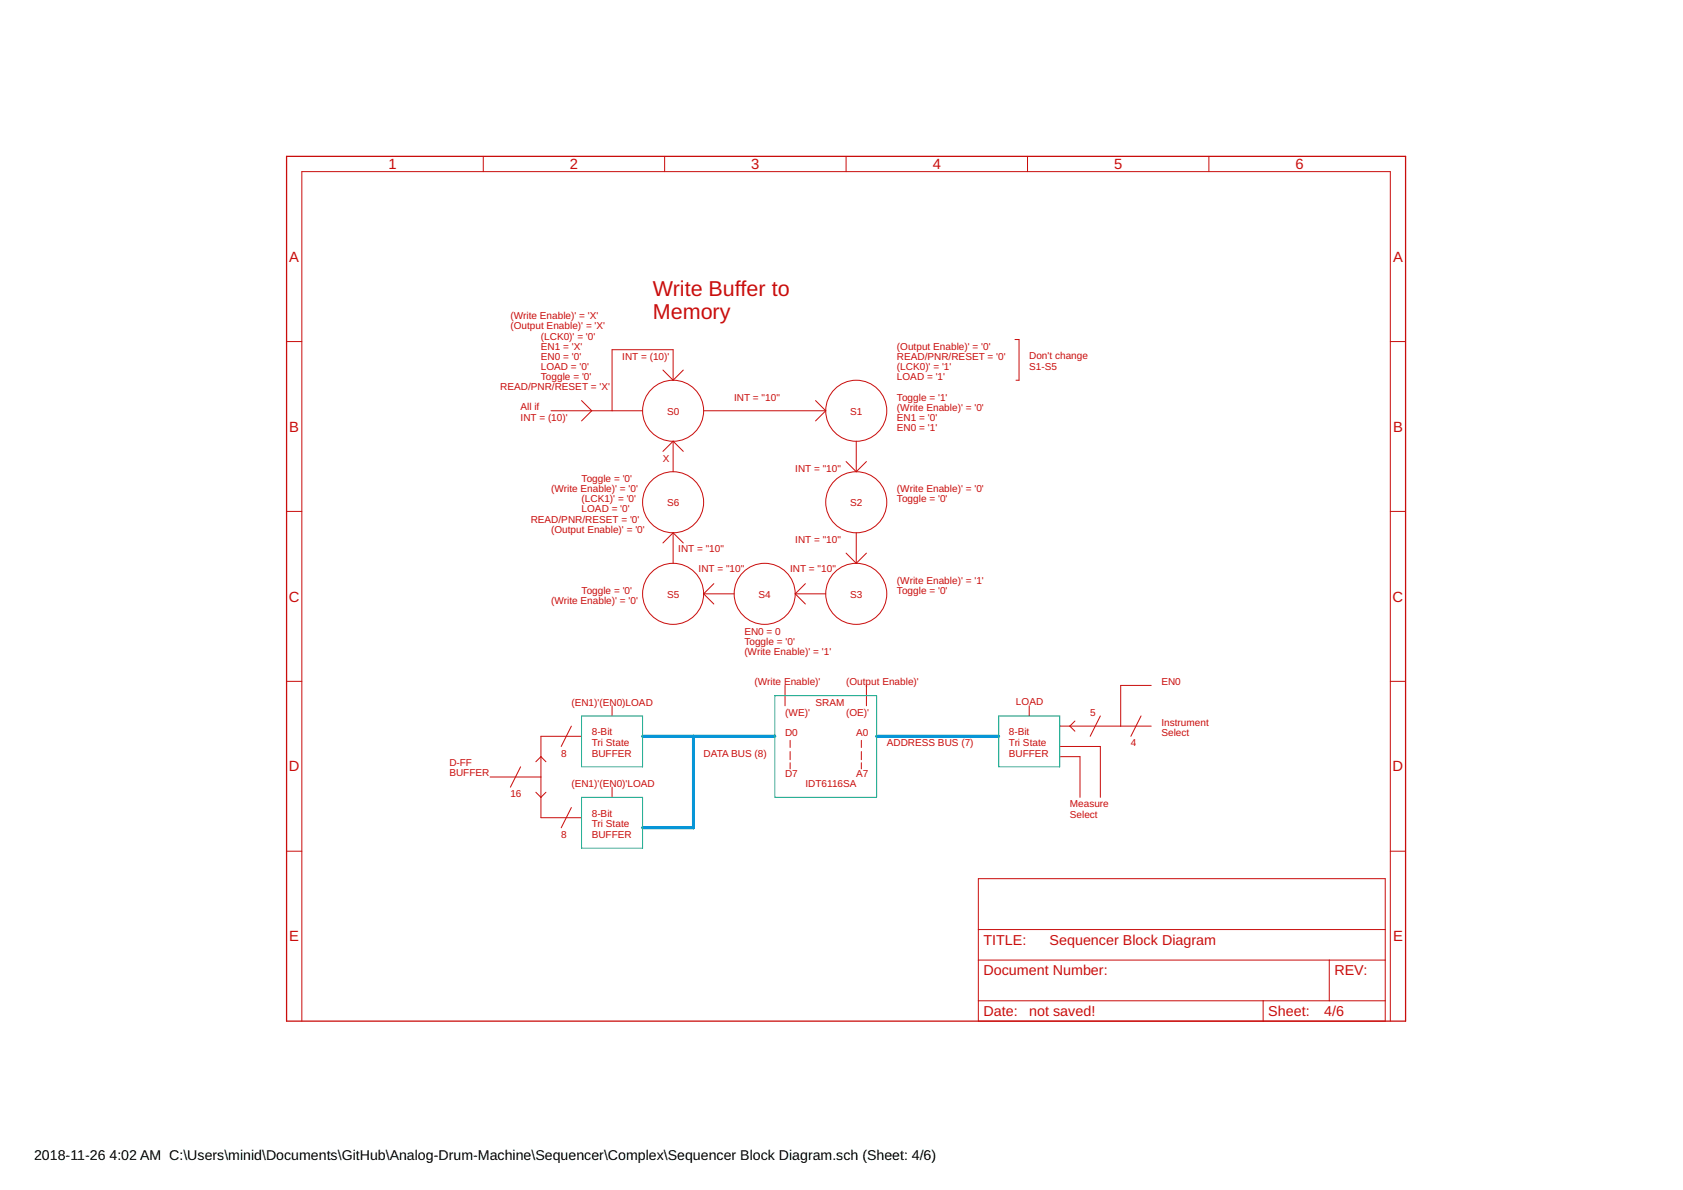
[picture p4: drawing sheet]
<svg xmlns="http://www.w3.org/2000/svg" width="420mm" height="297mm" viewBox="0 0 420 297" stroke-linecap="round" stroke-linejoin="round" font-family="sans-serif">
<g fill="none" stroke="#c90d0c" stroke-width=".25">
<path d="M120.6 39v3.8M165.9 39v3.8M211.2 39v3.8M256.5 39v3.8M301.8 39v3.8M71.5 85.3h3.9M145.2 100l2.5 2.5-2.5 2.6M165.5 92.4l2.5 2.5M168 94.9v-7.6h-15.2v15.2M170.6 92.4l-2.6 2.5M203.6 100l2.5 2.5M253.4 84.8h1v10.1h-.8"/>
<path d="M347.1 85.3h3.8M137.6 102.5h22.8M168 110.1v7.7M168 110.1l-2.5 2.6M168 110.1l2.6 2.6M175.7 102.5h30.4M206.1 102.5l-2.5 2.6M211.2 115.2l2.6 2.6M213.8 110.1v7.7M216.3 115.2l-2.5 2.6M71.5 127.7h3.9M168 133v7.6"/>
<path d="M168 133l-2.5 2.5M168 133l2.6 2.5M211.2 138.1l2.6 2.5M213.8 133v7.6M216.3 138.1l-2.5 2.5M347.1 127.7h3.8M175.7 148.2h7.6M175.7 148.2l2.5 2.6M178.2 145.7l-2.5 2.5M198.5 148.2h7.6M198.5 148.2l2.6 2.6M201.1 145.7l-2.6 2.5"/>
<path d="M71.5 170.1h3.9M152.8 176.2v2.5M196 171.1v5.1M216.3 171.1v5.1M256.9 176.2v2.5M268.4 180l-1.3 1.3 1.3 1.2M274.7 178.7l-2.5 5.1M284.9 178.7l-2.6 5.1M287.4 171.1h-7.6v10.2M347.1 170.1h3.8M122.3 194h12.7M130 191.4l-2.6 5.1"/>
<path d="M133.8 190.1l1.2-1.2 1.3 1.2M133.8 197.8l1.2 1.2 1.3-1.2M142.6 181.3l-2.5 5M145.2 183.8h-10.2v20.3h10.2M152.8 196.5v2.5M197.3 184.8v1.8M197.3 187.6v2M197.3 190.4v1.5M215 184.8v1.8M215 187.6v2M215 190.4v1.5M264.6 181.3h22.8"/>
<path d="M264.6 186.3h10.1v12.7M264.6 188.9h5v10.1M71.5 212.5h3.9M142.6 201.6l-2.5 5M244.2 219.3h101.6v35.6h-101.6zM347.1 212.5h3.8M244.2 239.6h101.6M244.2 232h101.6M331.9 239.6v10.2M75.4 254.9v-212.1h271.7v212.1M244.2 249.8h101.6M315.3 249.8v5.1"/>
<circle cx="168" cy="102.5" r="7.6"/>
<circle cx="213.8" cy="102.5" r="7.6"/>
<circle cx="168" cy="125.4" r="7.6"/>
<circle cx="213.8" cy="125.4" r="7.6"/>
<circle cx="168" cy="148.2" r="7.6"/>
<circle cx="190.9" cy="148.2" r="7.6"/>
<circle cx="213.8" cy="148.2" r="7.6"/>
</g>
<path d="M71.5 39h279.4v215.9h-279.4z" fill="none" stroke="#c90d0c" stroke-width=".32"/>
<path d="M160.4 183.8h33M173.1 183.8v22.8h-12.7M218.8 183.8h30.5" fill="none" stroke="#0696d7" stroke-width=".76"/>
<path d="M145.2 178.7h15.2v12.7h-15.2zM193.4 173.6h25.4v25.4h-25.4zM249.3 178.7h15.3v12.7h-15.3zM145.2 199h15.2v12.7h-15.2z" fill="none" stroke="#0dab76" stroke-width=".25"/>
<g font-size="5.4" fill="#c90d0c">
<text x="163" y="74">Write Buffer to</text>
<text x="163" y="79.7">Memory</text>
</g>
<g font-size="3.7" fill="#c90d0c">
<text x="97" y="42.2">1</text>
<text x="142.3" y="42.2">2</text>
<text x="187.6" y="42.2">3</text>
<text x="232.8" y="42.2">4</text>
<text x="278.1" y="42.2">5</text>
<text x="323.4" y="42.2">6</text>
<text x="72.2" y="65.3">A</text>
<text x="347.8" y="65.3">A</text>
<text x="72.2" y="107.7">B</text>
<text x="347.8" y="107.7">B</text>
<text x="72.1" y="150.2">C</text>
<text x="347.7" y="150.2">C</text>
<text x="72.1" y="192.6">D</text>
<text x="347.7" y="192.6">D</text>
<text x="72.2" y="235">E</text>
<text x="347.8" y="235">E</text>
</g>
<g font-size="3.6" fill="#c90d0c">
<text x="245.5" y="235.8">TITLE:</text>
<text x="262" y="235.8">Sequencer Block Diagram</text>
<text x="245.5" y="243.5">Document Number:</text>
<text x="333.1" y="243.5">REV:</text>
<text x="245.5" y="253.6">Date:</text>
<text x="256.9" y="253.6">not saved!</text>
<text x="316.6" y="253.6">Sheet:</text>
<text x="330.6" y="253.6">4/6</text>
</g>
<g font-size="3.5">
<text x="8.5" y="289.6">2018-11-26</text>
<text x="27.3" y="289.6">4:02 AM C:\Users\minid\Documents\GitHub\Analog-Drum-Machine\Sequencer\Complex\Sequencer Block Diagram.sch (Sheet: 4/6)</text>
</g>
<g font-size="2.5" fill="#c90d0c">
<text x="127.4" y="79.7">(Write Enable)' = 'X'</text>
<text x="127.4" y="82.2">(Output Enable)' = 'X'</text>
<text x="135" y="84.7">(LCK0)' = '0'</text>
<text x="135" y="87.3">EN1 = 'X'</text>
<text x="135" y="89.8">EN0 = '0'</text>
<text x="155.3" y="89.8">INT = (10)'</text>
<text x="223.9" y="87.3">(Output Enable)' = '0'</text>
<text x="223.9" y="89.8">READ/PNR/RESET = '0'</text>
<text x="256.9" y="89.7">Don't change</text>
<text x="135" y="92.4">LOAD = '0'</text>
<text x="135" y="94.9">Toggle = '0'</text>
<text x="223.9" y="94.9">LOAD = '1'</text>
<text x="223.9" y="92.4">(LCK0)' = '1'</text>
<text x="256.9" y="92.4">S1-S5</text>
<text x="124.9" y="97.4">READ/PNR/RESET = 'X'</text>
<text x="183.3" y="100">INT = &quot;10&quot;</text>
<text x="223.9" y="100">Toggle = '1'</text>
<text x="130" y="102.4">All if</text>
<text x="130" y="105.1">INT = (10)'</text>
<text x="166.5" y="103.5">S0</text>
<text x="212.2" y="103.5">S1</text>
<text x="223.9" y="107.6">EN0 = '1'</text>
<text x="223.9" y="105.1">EN1 = '0'</text>
<text x="223.9" y="102.5">(Write Enable)' = '0'</text>
<text x="165.5" y="115.2">X</text>
<text x="198.5" y="117.8">INT = &quot;10&quot;</text>
<text x="137.6" y="122.8">(Write Enable)' = '0'</text>
<text x="145.2" y="120.3">Toggle = '0'</text>
<text x="145.2" y="125.4">(LCK1)' = '0'</text>
<text x="223.9" y="122.8">(Write Enable)' = '0'</text>
<text x="223.9" y="125.4">Toggle = '0'</text>
<text x="132.5" y="130.5">READ/PNR/RESET = '0'</text>
<text x="145.2" y="127.9">LOAD = '0'</text>
<text x="166.5" y="126.4">S6</text>
<text x="212.2" y="126.4">S2</text>
<text x="137.6" y="133">(Output Enable)' = '0'</text>
<text x="169.3" y="137.8">INT = &quot;10&quot;</text>
<text x="198.5" y="135.5">INT = &quot;10&quot;</text>
<text x="174.4" y="142.9">INT = &quot;10&quot;</text>
<text x="197.3" y="142.9">INT = &quot;10&quot;</text>
<text x="145.2" y="148.2">Toggle = '0'</text>
<text x="166.5" y="149.2">S5</text>
<text x="189.4" y="149.2">S4</text>
<text x="212.2" y="149.2">S3</text>
<text x="223.9" y="145.7">(Write Enable)' = '1'</text>
<text x="223.9" y="148.2">Toggle = '0'</text>
<text x="137.6" y="150.8">(Write Enable)' = '0'</text>
<text x="185.8" y="158.4">EN0 = 0</text>
<text x="185.8" y="160.9">Toggle = '0'</text>
<text x="185.8" y="163.5">(Write Enable)' = '1'</text>
<text x="188.4" y="171.1">(Write Enable)'</text>
<text x="211.2" y="171.1">(Output Enable)'</text>
<text x="289.9" y="171.1">EN0</text>
<text x="142.7" y="176.2">(EN1)'(EN0)LOAD</text>
<text x="196" y="178.7">(WE)'</text>
<text x="203.6" y="176.2">SRAM</text>
<text x="211.2" y="178.7">(OE)'</text>
<text x="253.6" y="175.9">LOAD</text>
<text x="272.2" y="178.7">5</text>
<text x="147.7" y="183.5">8-Bit</text>
<text x="196" y="183.8">D0</text>
<text x="213.8" y="183.8">A0</text>
<text x="251.9" y="183.5">8-Bit</text>
<text x="289.9" y="181.1">Instrument</text>
<text x="289.9" y="183.8">Select</text>
<text x="112.2" y="191.1">D-FF</text>
<text x="140.1" y="188.9">8</text>
<text x="147.7" y="186.2">Tri State</text>
<text x="147.7" y="188.9">BUFFER</text>
<text x="175.7" y="188.9">DATA BUS (8)</text>
<text x="221.4" y="186.3">ADDRESS BUS (7)</text>
<text x="251.9" y="186.2">Tri State</text>
<text x="251.9" y="188.9">BUFFER</text>
<text x="282.3" y="186.3">4</text>
<text x="112.2" y="193.8">BUFFER</text>
<text x="142.7" y="196.5">(EN1)'(EN0)'LOAD</text>
<text x="196" y="193.9">D7</text>
<text x="201.1" y="196.5">IDT6116SA</text>
<text x="213.8" y="193.9">A7</text>
<text x="127.4" y="199">16</text>
<text x="147.7" y="203.8">8-Bit</text>
<text x="267.1" y="201.4">Measure</text>
<text x="140.1" y="209.2">8</text>
<text x="147.7" y="206.5">Tri State</text>
<text x="147.7" y="209.2">BUFFER</text>
<text x="267.1" y="204.1">Select</text>
</g>
</svg>
